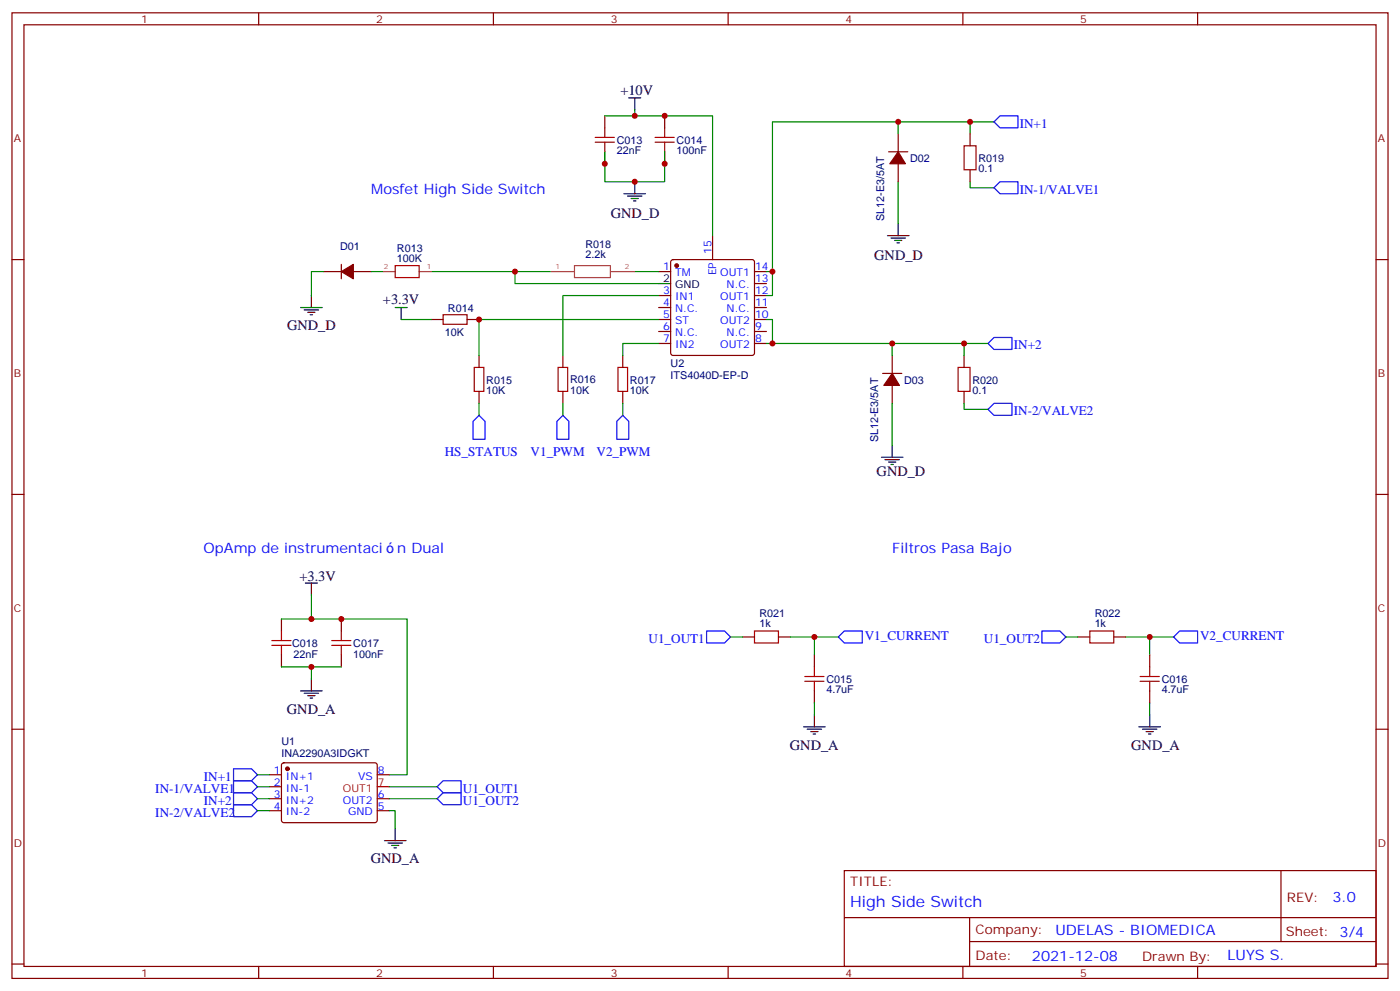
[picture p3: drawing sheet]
<svg xmlns="http://www.w3.org/2000/svg" width="412mm" height="292mm" viewBox="0 0 412 292" stroke-linecap="round" stroke-linejoin="round" font-family="sans-serif">
<g fill="none" stroke="#870000" stroke-width=".35">
<path d="M3.5 3.8h405.4v284.3h-405.4zM7.1 7.3h398.2v277.3h-398.2zM76.2 3.8v3.5M145.3 3.8v3.5M214.5 3.8v3.5M283.6 3.8v3.5M352.8 3.8v3.5M178.2 34.1v3.5M195.8 34.1v3.5M264.6 39.4v5.3M285.8 39.4v3.5M178.2 44.7v3.5"/>
<path d="M195.8 44.7v3.5M261.8 44.7h5.6M264.6 48.2v5.3M285.8 50v3.5M3.5 76.4h3.6M95.2 80h5.3M100.5 77.9v4.2M104.1 80h5.3M194 80h3.6M197.8 76.7l.5-.3h23.2l.5 .3 .2 .5v26.8l-.2 .5-.5 .2h-23.2l-.5-.3-.2-.4v-26.8zM209.9 69.4v7M222.2 80h3.6"/>
<path d="M405.3 76.4h3.6M127 94.1h3.5M137.6 94.1h3.5M194 94.1h3.6M194 87h3.6M194 90.6h3.6M194 97.6h3.6M222.2 94.1h3.6M222.2 87h3.6M222.2 90.6h3.6M222.2 97.6h3.6M222.2 83.5h3.6"/>
<path d="M141.1 104.7v3.5M141.1 115.3v3.5M165.8 104.7v3.5M165.8 115.3v3.5M183.4 104.7v3.5M183.4 115.3v3.5M194 101.1h3.6M222.2 101.1h3.6M260 110h5.6M262.8 104.7v5.3M262.8 113.5v5.3M284 104.7v3.5"/>
<path d="M284 115.3v3.5M3.5 145.6h3.6M405.3 145.6h3.6M82.9 182.3v3.5M82.9 192.9v3.5M100.5 182.3v3.5M100.5 192.9v3.5M218.7 187.6h3.5M229.3 187.6h3.5M239.9 192.9v3.5M317.5 187.6h3.5M328.1 187.6h3.5"/>
<path d="M338.7 192.9v3.5M3.5 214.7h3.6M239.9 203.4v3.6M338.7 203.4v3.6M405.3 214.7h3.6M79.4 228.1h3.5M79.4 231.7h3.5M79.4 235.2h3.5M79.4 238.7h3.5M83.1 224.8l.5-.2 27.1 .1 .4 .6v16.5l-.7 .5-27.1-.1-.4-.7v-16.2zM111.1 228.1h3.6M111.1 235.2h3.6"/>
<path d="M111.1 238.7h3.6M248.7 256.4h156.6v28.2h-156.6zM377.3 256.4v20.9M248.7 270.2h156.5M285.6 277.3h119.6M285.6 270.2v14.1M3.5 283.9h3.6M76.2 284.6v3.5M145.3 284.6v3.5M214.5 284.6v3.5M283.6 284.6v3.5M352.8 284.6v3.5"/>
<path d="M405.3 283.9h3.6"/>
</g>
<g fill="none" stroke="#a10000" stroke-width=".35">
<path d="M178.2 37.6v2.9M195.8 37.6v2.9M175.3 40.5h5.7M175.3 41.9h5.7M178.2 41.9v2.8M193 40.5h5.6M193 41.9h5.6M195.8 41.9v2.8M284 42.9h3.5v7.1h-3.5zM116.4 78.2h7.1v3.5h-7.1zM130.5 92.7h7.1v2.8h-7.1zM139.7 108.2h2.8v7.1h-2.8z"/>
<path d="M164.4 108.2h2.8v7.1h-2.8zM182 108.2h2.9v7.1h-2.9zM282.2 108.2h3.6v7.1h-3.6zM80.1 190h5.6M80.1 188.6h5.6M82.9 185.8v2.8M82.9 190v2.9M97.7 190h5.7M97.7 188.6h5.7M100.5 185.8v2.8M100.5 190v2.9M222.2 185.8h7.1v3.5h-7.1z"/>
<path d="M237.1 199.2h5.6M239.9 196.4v2.8M321 185.8h7.1v3.5h-7.1zM335.8 199.2h5.7M338.7 196.4v2.8M237.1 200.6h5.6M239.9 200.6v2.8M335.8 200.6h5.7M338.7 200.6v2.8"/>
</g>
<g fill="none" stroke="#000" stroke-width=".35">
<path d="M185.2 28.8h3.5M187 28.8v3.5M183.8 57h6.3M184.9 57.7h4.2M185.9 58.5h2.1M186.6 59.2h.7M187 53.5v3.5M261.4 69.4h6.4M262.5 70.1h4.2M263.5 70.8h2.1M264.2 71.5h.7M264.6 65.9v3.5"/>
<path d="M88.5 90.6h6.4M89.6 91.3h4.2M90.7 92h2.1M91.4 92.7h.7M91.7 87v3.6M116.4 90.6h3.5M118.2 90.6v3.5M194 83.5h3.6M259.6 134.7h6.4M260.7 135.4h4.2M261.8 136.1h2.1M262.5 136.8h.7"/>
<path d="M262.8 131.1v3.6M90 171.7h3.5M91.7 171.7v3.5M91.7 199.9v3.5M88.5 203.4h6.4M89.6 204.2h4.2M90.7 204.9h2.1M91.4 205.6h.7M236.7 214h6.4M237.8 214.7h4.2M238.8 215.4h2.1M239.5 216.1h.7"/>
<path d="M239.9 210.5v3.5M335.5 214h6.3M336.5 214.7h4.3M337.6 215.4h2.1M338.3 216.1h.7M338.7 210.5v3.5M113.2 247.5h6.4M114.3 248.2h4.2M115.4 249h2.1M116.1 249.7h.7M116.4 244v3.5"/>
</g>
<g fill="#870000" stroke="#870000" stroke-width=".35">
<path d="M262.8 110l2.1 3.5h-4.6z"/>
<path d="M100.5 80l3.6-2.1v4.2z"/>
<path d="M264.6 44.7l2.1 3.5h-4.6z"/>
<circle cx="199.3" cy="78.2" r=".53"/>
<circle cx="84.7" cy="226.4" r=".53"/>
</g>
<g fill="none" stroke="#008700" stroke-width=".35">
<path d="M187 32.3v1.8h-8.8M187 34.1h22.9v35.3M264.6 39.4v-3.5h-37.1v44.1M264.6 35.9h21.2M292.8 35.9h-7v3.5M178.2 44.7v8.8h17.6v-8.8M264.6 53.5v12.4M285.8 53.5v1.8h7M95.2 80h-3.5v7M109.4 80h3.5M127 80h35.3M151.7 80v3.5h42.3"/>
<path d="M187 80h7M225.8 80h1.7v7h-1.7M118.2 94.1h8.8M194 94.1h-52.9v10.6M194 87h-28.2v17.7M225.8 94.1h1.7v7h-1.7M141.1 118.8v3.5M165.8 118.8v3.5M183.4 118.8v3.5M194 101.1h-10.6v3.6M227.5 101.1h35.3v3.6M262.8 118.8v12.3"/>
<path d="M262.8 101.1h21.2M284 118.8v1.7h7M291 101.1h-7v3.6M91.7 175.2v7.1h28.2v45.8h-5.2M82.9 196.4h17.6M82.9 182.3h8.8M91.7 196.4v3.5M215.2 187.6h3.5M232.8 187.6h7.1v5.3M239.9 187.6h7M314 187.6h3.5M331.6 187.6h7.1v5.3"/>
<path d="M338.7 187.6h7M239.9 207v3.5M338.7 207v3.5M75.8 231.7h3.6M75.8 235.2h3.6M75.8 228.1h3.6M75.8 238.7h3.6M114.7 238.7h1.7v5.3M114.7 231.7h14.1M114.7 235.2h14.1"/>
</g>
<g fill="none" stroke="#00f" stroke-width=".35">
<path d="M294.6 34.1h5.3v3.5h-5.3l-1.8-1.7zM294.6 53.5h5.3v3.5h-5.3l-1.8-1.7zM291 101.1l1.8-1.7h5.3v3.5h-5.3zM292.8 118.8h5.3v3.5h-5.3l-1.8-1.8zM141.1 122.3l1.8 1.8v5.3h-3.6v-5.3zM165.8 122.3l1.8 1.8v5.3h-3.6v-5.3zM183.4 122.3l1.8 1.8v5.3h-3.5v-5.3zM208.1 185.8h5.3l1.8 1.8-1.8 1.7h-5.3zM246.9 187.6l1.8-1.8h5.3v3.5h-5.3zM306.9 185.8h5.3l1.8 1.8-1.8 1.7h-5.3zM345.7 187.6l1.8-1.8h5.3v3.5h-5.3zM68.8 226.4h5.3l1.7 1.7-1.7 1.8h-5.3z"/>
<path d="M68.8 229.9h5.3l1.7 1.8-1.7 1.7h-5.3zM68.8 233.4h5.3l1.7 1.8-1.7 1.8h-5.3zM68.8 237h5.3l1.7 1.7-1.7 1.8h-5.3zM130.5 229.9h5.3v3.5h-5.3l-1.7-1.7zM130.5 233.4h5.3v3.6h-5.3l-1.7-1.8z"/>
</g>
<path d="M112.9 80h3.5M123.5 80h3.5M162.3 80h6.9M169.2 78.2h10.6v3.5h-10.6zM180 80h7" fill="none" stroke="#a64a4a" stroke-width=".35"/>
<path d="M111.1 231.7h3.6" fill="none" stroke="#f00" stroke-width=".35"/>
<g fill="#c00">
<circle cx="91.7" cy="196.4" r=".88"/>
<circle cx="141.1" cy="94.1" r=".88"/>
<circle cx="187" cy="53.5" r=".88"/>
<circle cx="239.9" cy="187.6" r=".88"/>
<circle cx="178.2" cy="48.2" r=".88"/>
<circle cx="338.7" cy="187.6" r=".88"/>
<circle cx="262.8" cy="101.1" r=".88"/>
<circle cx="284" cy="101.1" r=".88"/>
<circle cx="195.8" cy="48.2" r=".88"/>
<circle cx="187" cy="34.1" r=".88"/>
<circle cx="195.8" cy="34.1" r=".88"/>
<circle cx="91.7" cy="182.3" r=".88"/>
<circle cx="100.5" cy="182.3" r=".88"/>
<circle cx="227.5" cy="101.1" r=".88"/>
<circle cx="227.5" cy="80" r=".88"/>
<circle cx="285.8" cy="35.9" r=".88"/>
<circle cx="264.6" cy="35.9" r=".88"/>
<circle cx="151.7" cy="80" r=".88"/>
</g>
<text font-size="4.6" fill="#00f" x="250.5" y="266.9">High Side Switch</text>
<g font-size="4.2">
<text x="182.7" y="28.1">+10V</text>
<text x="179.9" y="64.1">GND_D</text>
<text x="257.5" y="76.4">GND_D</text>
<text x="112.8" y="89.5">+3.3V</text>
<text x="84.6" y="97.3">GND_D</text>
<text x="258.2" y="140.3">GND_D</text>
<text x="88.2" y="171">+3.3V</text>
<text x="84.5" y="210.1">GND_A</text>
<text x="232.7" y="220.7">GND_A</text>
<text x="333.2" y="220.7">GND_A</text>
<text x="109.2" y="254.2">GND_A</text>
</g>
<g font-size="4.2" fill="#00f">
<text x="109.4" y="57">Mosfet High Side Switch</text>
<text x="60" y="162.9">OpAmp de instrumentaci</text>
<text x="117" y="162.9">n Dual</text>
<text x="262.8" y="162.9">Filtros Pasa Bajo</text>
<text x="392.5" y="265.6">3.0</text>
<text x="310.9" y="275.2">UDELAS - BIOMEDICA</text>
<text x="304" y="283">2021-12-08</text>
<text x="361.6" y="282.8">LUYS S.</text>
</g>
<g font-size="3.9" fill="#00f">
<text x="300.4" y="37.6">IN+1</text>
<text x="300.4" y="57">IN-1/VALVE1</text>
<text x="298.6" y="102.9">IN+2</text>
<text x="298.6" y="122.3">IN-2/VALVE2</text>
<text x="131" y="134.2">HS_STATUS</text>
<text x="156.3" y="134.1">V1_PWM</text>
<text x="175.7" y="134.1">V2_PWM</text>
<text x="191" y="189.3">U1_OUT1</text>
<text x="254.7" y="188.4">V1_CURRENT</text>
<text x="289.8" y="189.3">U1_OUT2</text>
<text x="353.5" y="188.4">V2_CURRENT</text>
<text x="45.8" y="233.4">IN-1/VALVE1</text>
<text x="60.1" y="229.9">IN+1</text>
<text x="136.3" y="233.4">U1_OUT1</text>
<text x="60.1" y="237">IN+2</text>
<text x="136.3" y="237">U1_OUT2</text>
<text x="45.8" y="240.5">IN-2/VALVE2</text>
</g>
<g font-size="3.9" fill="#800">
<text x="250.5" y="260.9">TITLE:</text>
<text x="379.1" y="265.6">REV:</text>
<text x="287.4" y="275.1">Company:</text>
<text x="378.7" y="275.8">Sheet: 3/4</text>
<text x="287.4" y="282.8">Date:</text>
<text x="336.4" y="282.9">Drawn By:</text>
</g>
<g font-size="3.2" fill="#800">
<text x="41.6" y="6.8">1</text>
<text x="110.8" y="6.8">2</text>
<text x="179.9" y="6.8">3</text>
<text x="249.1" y="6.8">4</text>
<text x="318.2" y="6.8">5</text>
<text x="4.1" y="41.9">A</text>
<text x="405.9" y="41.9">A</text>
<text x="4.1" y="111">B</text>
<text x="405.9" y="111">B</text>
<text x="4.1" y="180.2">C</text>
<text x="405.9" y="180.2">C</text>
<text x="4.1" y="249.3">D</text>
<text x="405.9" y="249.3">D</text>
<text x="41.6" y="287.6">1</text>
<text x="110.8" y="287.6">2</text>
<text x="179.9" y="287.6">3</text>
<text x="249.1" y="287.6">4</text>
<text x="318.2" y="287.6">5</text>
</g>
<g font-size="3.2" fill="#000080">
<text x="181.7" y="45.5">22nF</text>
<text x="181.7" y="42.4">C013</text>
<text x="199.3" y="45.5">100nF</text>
<text x="199.3" y="42.4">C014</text>
<text x="268.1" y="47.7">D02</text>
<text x="288.2" y="47.7">R019</text>
<text x="288.2" y="50.7">0.1</text>
<text x="260.4" y="65" transform="rotate(-90 260.4 65)">SL12-E3/5AT</text>
<text x="100.2" y="73.7">D01</text>
<text x="116.9" y="77.3">100K</text>
<text x="116.9" y="74.1">R013</text>
<text x="172.4" y="76">2.2k</text>
<text x="172.4" y="72.9">R018</text>
<text x="132" y="91.8">R014</text>
<text x="131" y="98.8">10K</text>
<text x="143.2" y="112.9">R015</text>
<text x="167.9" y="112.9">R016</text>
<text x="185.6" y="112.9">R017</text>
<text x="197.6" y="111.7">ITS4040D-EP-D</text>
<text x="197.6" y="108.2">U2</text>
<text x="266.4" y="112.9">D03</text>
<text x="286.5" y="112.9">R020</text>
<text x="143.2" y="116">10K</text>
<text x="167.9" y="116">10K</text>
<text x="185.6" y="116">10K</text>
<text x="286.5" y="116">0.1</text>
<text x="258.7" y="130.3" transform="rotate(-90 258.7 130.3)">SL12-E3/5AT</text>
<text x="223.7" y="184.7">1k</text>
<text x="223.7" y="181.7">R021</text>
<text x="322.5" y="184.7">1k</text>
<text x="322.5" y="181.7">R022</text>
<text x="86" y="190.6">C018</text>
<text x="104.1" y="190.6">C017</text>
<text x="86.4" y="193.6">22nF</text>
<text x="104.1" y="193.6">100nF</text>
<text x="243.4" y="201.1">C015</text>
<text x="342.2" y="201.1">C016</text>
<text x="243.4" y="204.2">4.7uF</text>
<text x="342.2" y="204.2">4.7uF</text>
<text x="82.9" y="219.3">U1</text>
<text x="82.9" y="222.8">INA2290A3IDGKT</text>
</g>
<g font-size="3.2" fill="#00f">
<text x="209.5" y="74.7" transform="rotate(-90 209.5 74.7)">15</text>
<text x="195.4" y="79.6">1</text>
<text x="198.9" y="81.4">TM</text>
<text x="211" y="81.1" transform="rotate(-90 211 81.1)">EP</text>
<text x="212.2" y="81.4">OUT1</text>
<text x="222.4" y="83.1">13</text>
<text x="222.4" y="79.6">14</text>
<text x="195.4" y="86.7">3</text>
<text x="198.9" y="88.4">IN1</text>
<text x="212.2" y="88.4">OUT1</text>
<text x="214" y="84.9">N.C.</text>
<text x="222.4" y="86.7">12</text>
<text x="195.4" y="90.2">4</text>
<text x="195.4" y="93.7">5</text>
<text x="198.9" y="92">N.C.</text>
<text x="198.9" y="95.5">ST</text>
<text x="212.2" y="95.5">OUT2</text>
<text x="214" y="92">N.C.</text>
<text x="222.4" y="93.7">10</text>
<text x="222.4" y="90.2">11</text>
<text x="195.4" y="97.3">6</text>
<text x="195.4" y="100.8">7</text>
<text x="198.9" y="99">N.C.</text>
<text x="214" y="99">N.C.</text>
<text x="222.4" y="100.8">8</text>
<text x="222.4" y="97.3">9</text>
<text x="198.9" y="102.6">IN2</text>
<text x="212.2" y="102.6">OUT2</text>
<text x="80.7" y="227.8">1</text>
<text x="111.3" y="227.8">8</text>
<text x="80.7" y="231.3">2</text>
<text x="84.2" y="229.6">IN+1</text>
<text x="84.2" y="233.1">IN-1</text>
<text x="105.5" y="229.6">VS</text>
<text x="80.7" y="234.8">3</text>
<text x="80.7" y="238.4">4</text>
<text x="84.2" y="236.6">IN+2</text>
<text x="101" y="236.6">OUT2</text>
<text x="111.3" y="238.4">5</text>
<text x="111.3" y="234.8">6</text>
<text x="84.2" y="240.1">IN-2</text>
<text x="102.5" y="240.1">GND</text>
</g>
<g font-size="3.2">
<text x="195.4" y="83.1">2</text>
<text x="198.9" y="84.9">GND</text>
</g>
<g font-size="3.2" fill="#f00">
<text x="101" y="233.1">OUT1</text>
<text x="111.3" y="231.3">7</text>
</g>
<g font-size="2.1" fill="#a54b4b">
<text x="113" y="79.3">2</text>
<text x="125.7" y="79.3">1</text>
<text x="163.6" y="79.3">1</text>
<text x="184.1" y="79.3">2</text>
</g>
</svg>
